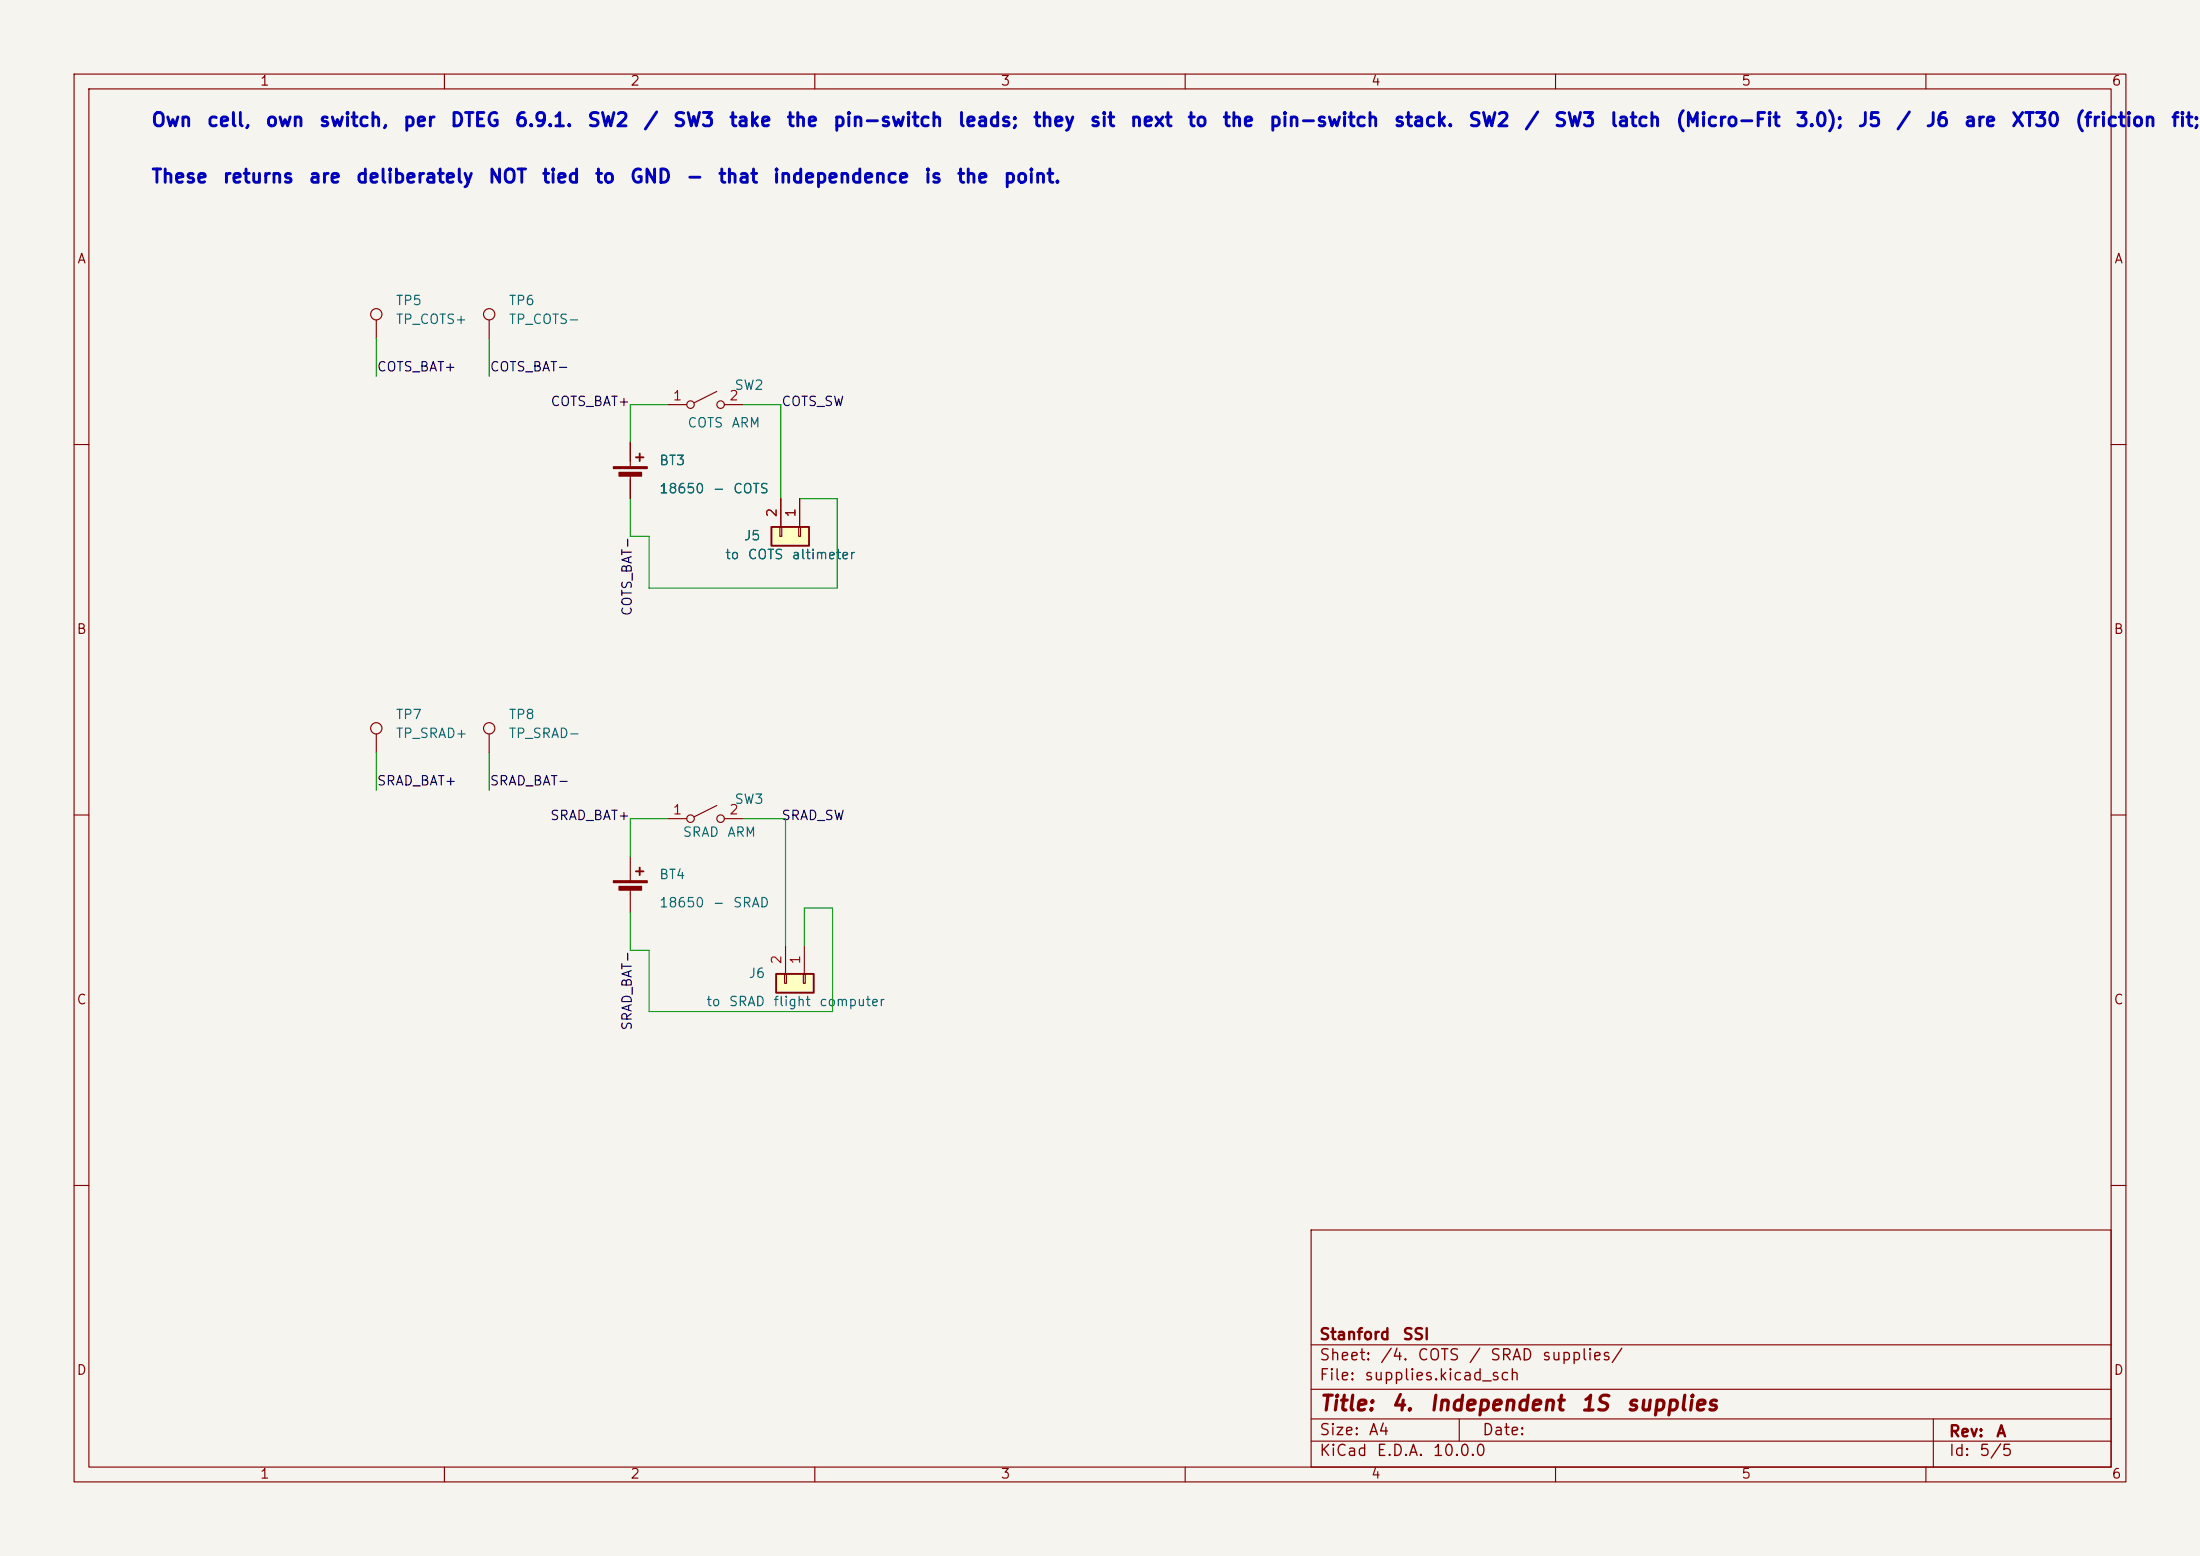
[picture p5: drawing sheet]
(kicad_sch
 (version 20260306)
 (generator "eeschema")
 (generator_version "10.0")
 (paper "A4")
 (title_block
  (title "4. Independent 1S supplies")
  (rev "A")
  (company "Stanford SSI"))
 (lib_symbols
  (symbol "Connector:TestPoint"
   (pin_numbers (hide yes))
   (pin_names
    (offset 0.762) (hide yes)) (exclude_from_sim no) (in_bom yes) (on_board yes)
   (in_pos_files yes)
   (duplicate_pin_numbers_are_jumpers no)
   (property "Reference" "TP" (at 0 6.858 0) (show_name no) (do_not_autoplace no) (effects (font (size 1.27 1.27))))
   (property "Value" "TestPoint" (at 0 5.08 0) (show_name no) (do_not_autoplace no) (effects (font (size 1.27 1.27))))
   (property "Footprint" "" (at 5.08 0 0) (show_name no) (do_not_autoplace no) (hide yes) (effects (font (size 1.27 1.27))))
   (property "Datasheet" "" (at 5.08 0 0) (show_name no) (do_not_autoplace no) (hide yes) (effects (font (size 1.27 1.27))))
   (property "Description" "test point" (at 0 0 0) (show_name no) (do_not_autoplace no) (hide yes) (effects (font (size 1.27 1.27))))
   (symbol "TestPoint_0_1"
    (circle (center 0 3.302) (radius 0.762) (stroke (width 0) (type default)) (fill (type none))))
   (symbol "TestPoint_1_1"
    (pin passive line (at 0 0 90) (length 2.54) (name "1" (effects (font (size 1.27 1.27)))) (number "1" (effects (font (size 1.27 1.27))))))
   (embedded_fonts no))
  (symbol "Connector_Generic:Conn_01x02"
   (pin_names
    (offset 1.016) (hide yes)) (exclude_from_sim no) (in_bom yes) (on_board yes)
   (in_pos_files yes)
   (duplicate_pin_numbers_are_jumpers no)
   (property "Reference" "J" (at 0 2.54 0) (show_name no) (do_not_autoplace no) (effects (font (size 1.27 1.27))))
   (property "Value" "Conn_01x02" (at 0 -5.08 0) (show_name no) (do_not_autoplace no) (effects (font (size 1.27 1.27))))
   (property "Footprint" "" (at 0 0 0) (show_name no) (do_not_autoplace no) (hide yes) (effects (font (size 1.27 1.27))))
   (property "Datasheet" "" (at 0 0 0) (show_name no) (do_not_autoplace no) (hide yes) (effects (font (size 1.27 1.27))))
   (property "Description" "Generic connector, single row, 01x02, script generated (kicad-library-utils/schlib/autogen/connector/)" (at 0 0 0) (show_name no) (do_not_autoplace no) (hide yes) (effects (font (size 1.27 1.27))))
   (symbol "Conn_01x02_1_1"
    (rectangle (start -1.27 1.27) (end 1.27 -3.81) (stroke (width 0.254) (type default)) (fill (type background)))
    (rectangle (start -1.27 0.127) (end 0 -0.127) (stroke (width 0.1524) (type default)) (fill (type none)))
    (rectangle (start -1.27 -2.413) (end 0 -2.667) (stroke (width 0.1524) (type default)) (fill (type none)))
    (pin passive line (at -5.08 0 0) (length 3.81) (name "Pin_1" (effects (font (size 1.27 1.27)))) (number "1" (effects (font (size 1.27 1.27)))))
    (pin passive line (at -5.08 -2.54 0) (length 3.81) (name "Pin_2" (effects (font (size 1.27 1.27)))) (number "2" (effects (font (size 1.27 1.27))))))
   (embedded_fonts no))
  (symbol "Device:Battery_Cell"
   (pin_numbers (hide yes))
   (pin_names
    (offset 0) (hide yes)) (exclude_from_sim no) (in_bom yes) (on_board yes)
   (in_pos_files yes)
   (duplicate_pin_numbers_are_jumpers no)
   (property "Reference" "BT" (at 2.54 2.54 0) (show_name no) (do_not_autoplace no) (effects (font (size 1.27 1.27)) (justify left)))
   (property "Value" "Battery_Cell" (at 2.54 0 0) (show_name no) (do_not_autoplace no) (effects (font (size 1.27 1.27)) (justify left)))
   (property "Footprint" "" (at 0 1.524 90) (show_name no) (do_not_autoplace no) (hide yes) (effects (font (size 1.27 1.27))))
   (property "Datasheet" "" (at 0 1.524 90) (show_name no) (do_not_autoplace no) (hide yes) (effects (font (size 1.27 1.27))))
   (property "Description" "Single-cell battery" (at 0 0 0) (show_name no) (do_not_autoplace no) (hide yes) (effects (font (size 1.27 1.27))))
   (property "Sim.Device" "V" (at 0 0 0) (show_name no) (do_not_autoplace no) (hide yes) (effects (font (size 1.27 1.27))))
   (property "Sim.Type" "DC" (at 0 0 0) (show_name no) (do_not_autoplace no) (hide yes) (effects (font (size 1.27 1.27))))
   (property "Sim.Pins" "1=+ 2=-" (at 0 0 0) (show_name no) (do_not_autoplace no) (hide yes) (effects (font (size 1.27 1.27))))
   (symbol "Battery_Cell_0_1"
    (rectangle (start -2.286 1.778) (end 2.286 1.524) (stroke (width 0) (type default)) (fill (type outline)))
    (rectangle (start -1.524 1.016) (end 1.524 0.508) (stroke (width 0) (type default)) (fill (type outline)))
    (polyline (pts (xy 0 1.778) (xy 0 2.54)) (stroke (width 0) (type default)) (fill (type none)))
    (polyline (pts (xy 0 0.762) (xy 0 0)) (stroke (width 0) (type default)) (fill (type none)))
    (polyline (pts (xy 0.762 3.048) (xy 1.778 3.048)) (stroke (width 0.254) (type default)) (fill (type none)))
    (polyline (pts (xy 1.27 3.556) (xy 1.27 2.54)) (stroke (width 0.254) (type default)) (fill (type none))))
   (symbol "Battery_Cell_1_1"
    (pin passive line (at 0 5.08 270) (length 2.54) (name "+" (effects (font (size 1.27 1.27)))) (number "1" (effects (font (size 1.27 1.27)))))
    (pin passive line (at 0 -2.54 90) (length 2.54) (name "-" (effects (font (size 1.27 1.27)))) (number "2" (effects (font (size 1.27 1.27))))))
   (embedded_fonts no))
  (symbol "Switch:SW_SPST"
   (pin_names
    (offset 0) (hide yes)) (exclude_from_sim no) (in_bom yes) (on_board yes)
   (in_pos_files yes)
   (duplicate_pin_numbers_are_jumpers no)
   (property "Reference" "SW" (at 0 3.175 0) (show_name no) (do_not_autoplace no) (effects (font (size 1.27 1.27))))
   (property "Value" "SW_SPST" (at 0 -2.54 0) (show_name no) (do_not_autoplace no) (effects (font (size 1.27 1.27))))
   (property "Footprint" "" (at 0 0 0) (show_name no) (do_not_autoplace no) (hide yes) (effects (font (size 1.27 1.27))))
   (property "Datasheet" "" (at 0 0 0) (show_name no) (do_not_autoplace no) (hide yes) (effects (font (size 1.27 1.27))))
   (property "Description" "Single Pole Single Throw (SPST) switch" (at 0 0 0) (show_name no) (do_not_autoplace no) (hide yes) (effects (font (size 1.27 1.27))))
   (symbol "SW_SPST_0_0"
    (circle (center -2.032 0) (radius 0.508) (stroke (width 0) (type default)) (fill (type none)))
    (polyline (pts (xy -1.524 0.254) (xy 1.524 1.778)) (stroke (width 0) (type default)) (fill (type none)))
    (circle (center 2.032 0) (radius 0.508) (stroke (width 0) (type default)) (fill (type none))))
   (symbol "SW_SPST_1_1"
    (pin passive line (at -5.08 0 0) (length 2.54) (name "A" (effects (font (size 1.27 1.27)))) (number "1" (effects (font (size 1.27 1.27)))))
    (pin passive line (at 5.08 0 180) (length 2.54) (name "B" (effects (font (size 1.27 1.27)))) (number "2" (effects (font (size 1.27 1.27))))))
   (embedded_fonts no)))
 (text "Own cell, own switch, per DTEG 6.9.1. SW2 / SW3 take the pin-switch leads; they sit next to the pin-switch stack. SW2 / SW3 latch (Micro-Fit 3.0); J5 / J6 are XT30 (friction fit; pin 1 = -, pin 2 = +)."
  (exclude_from_sim no)
  (at 20.32 17.78 0)
  (effects (font (size 1.8 1.8)
    (bold yes)) (justify left bottom)))
 (text "These returns are deliberately NOT tied to GND - that independence is the point."
  (exclude_from_sim no)
  (at 20.32 25.4 0)
  (effects (font (size 1.8 1.8)
    (bold yes)) (justify left bottom)))
 (wire
  (pts (xy 113.03 79.375) (xy 87.63 79.375))
  (stroke (width 0) (type default)))
 (wire
  (pts (xy 87.63 128.27) (xy 85.09 128.27))
  (stroke (width 0) (type default)))
 (wire
  (pts (xy 85.09 59.69) (xy 85.09 54.61))
  (stroke (width 0) (type default)))
 (wire
  (pts (xy 85.09 123.19) (xy 85.09 128.27))
  (stroke (width 0) (type default)))
 (wire
  (pts (xy 108.585 122.555) (xy 112.395 122.555))
  (stroke (width 0) (type default)))
 (wire
  (pts (xy 108.585 127.635) (xy 108.585 122.555))
  (stroke (width 0) (type default)))
 (wire
  (pts (xy 87.63 136.525) (xy 87.63 128.27))
  (stroke (width 0) (type default)))
 (wire
  (pts (xy 105.41 54.61) (xy 105.41 67.31))
  (stroke (width 0) (type default)))
 (wire
  (pts (xy 107.95 67.31) (xy 113.03 67.31))
  (stroke (width 0) (type default)))
 (wire
  (pts (xy 100.33 54.61) (xy 105.41 54.61))
  (stroke (width 0) (type default)))
 (wire
  (pts (xy 87.63 72.39) (xy 85.09 72.39))
  (stroke (width 0) (type default)))
 (wire
  (pts (xy 112.395 122.555) (xy 112.395 136.525))
  (stroke (width 0) (type default)))
 (wire
  (pts (xy 85.09 115.57) (xy 85.09 110.49))
  (stroke (width 0) (type default)))
 (wire
  (pts (xy 112.395 136.525) (xy 87.63 136.525))
  (stroke (width 0) (type default)))
 (wire
  (pts (xy 87.63 79.375) (xy 87.63 72.39))
  (stroke (width 0) (type default)))
 (wire
  (pts (xy 106.045 110.49) (xy 106.045 127.635))
  (stroke (width 0) (type default)))
 (wire
  (pts (xy 90.17 54.61) (xy 85.09 54.61))
  (stroke (width 0) (type default)))
 (wire
  (pts (xy 113.03 67.31) (xy 113.03 79.375))
  (stroke (width 0) (type default)))
 (wire
  (pts (xy 100.33 110.49) (xy 106.045 110.49))
  (stroke (width 0) (type default)))
 (wire
  (pts (xy 90.17 110.49) (xy 85.09 110.49))
  (stroke (width 0) (type default)))
 (wire
  (pts (xy 85.09 67.31) (xy 85.09 72.39))
  (stroke (width 0) (type default)))
 (label "COTS_BAT+"
  (at 85.09 54.61 180)
  (effects (font (size 1.27 1.27)) (justify right)))
 (label "SRAD_BAT-"
  (at 85.09 128.27 270)
  (effects (font (size 1.27 1.27)) (justify right)))
 (label "SRAD_SW"
  (at 105.41 110.49 0)
  (effects (font (size 1.27 1.27)) (justify left)))
 (label "COTS_BAT-"
  (at 85.09 72.39 270)
  (effects (font (size 1.27 1.27)) (justify right)))
 (label "SRAD_BAT+"
  (at 85.09 110.49 180)
  (effects (font (size 1.27 1.27)) (justify right)))
 (label "COTS_SW"
  (at 105.41 54.61 0)
  (effects (font (size 1.27 1.27)) (justify left)))
 (symbol
  (lib_id "Connector_Generic:Conn_01x02")
  (at 107.95 72.39 270)
  (unit 1)
  (body_style 1)
  (exclude_from_sim no)
  (in_bom yes)
  (on_board yes)
  (in_pos_files yes)
  (dnp no)
  (property "Reference" "J5" (at 100.33 72.39 90) (show_name no) (do_not_autoplace no) (effects (font (size 1.27 1.27)) (justify left)))
  (property "Value" "to COTS altimeter" (at 97.79 74.93 90) (show_name no) (do_not_autoplace no) (effects (font (size 1.27 1.27)) (justify left)))
  (property "Footprint" "battery_pcb:AMASS_XT30UPB-F_1x02_P5.0mm_Vertical" (at 107.95 72.39 0) (hide yes) (show_name no) (do_not_autoplace no) (effects (font (size 1.27 1.27))))
  (property "Datasheet" "" (at 107.95 72.39 0) (hide yes) (show_name no) (do_not_autoplace no) (effects (font (size 1.27 1.27))))
  (property "Description" "" (at 107.95 72.39 0) (show_name no) (do_not_autoplace no) (effects (font (size 1.27 1.27))))
  (property "Manufacturer" "AMASS" (at 107.95 72.39 0) (hide yes) (show_name no) (do_not_autoplace no) (effects (font (size 1.27 1.27))))
  (property "MPN" "XT30UPB-F" (at 107.95 72.39 0) (hide yes) (show_name no) (do_not_autoplace no) (effects (font (size 1.27 1.27))))
  (pin "1")
  (pin "2")
    (property "MPN" "XT30UPB-M" (at 0 0 0) (effects (font (size 1.27 1.27)) (hide yes))))
 (symbol
  (lib_id "Connector_Generic:Conn_01x02")
  (at 108.585 132.715 270)
  (unit 1)
  (body_style 1)
  (exclude_from_sim no)
  (in_bom yes)
  (on_board yes)
  (in_pos_files yes)
  (dnp no)
  (property "Reference" "J6" (at 100.965 131.445 90) (show_name no) (do_not_autoplace no) (effects (font (size 1.27 1.27)) (justify left)))
  (property "Value" "to SRAD flight computer" (at 95.25 135.255 90) (show_name no) (do_not_autoplace no) (effects (font (size 1.27 1.27)) (justify left)))
  (property "Footprint" "battery_pcb:AMASS_XT30UPB-F_1x02_P5.0mm_Vertical" (at 108.585 132.715 0) (hide yes) (show_name no) (do_not_autoplace no) (effects (font (size 1.27 1.27))))
  (property "Datasheet" "" (at 108.585 132.715 0) (hide yes) (show_name no) (do_not_autoplace no) (effects (font (size 1.27 1.27))))
  (property "Description" "" (at 108.585 132.715 0) (show_name no) (do_not_autoplace no) (effects (font (size 1.27 1.27))))
  (property "Manufacturer" "AMASS" (at 108.585 132.715 0) (hide yes) (show_name no) (do_not_autoplace no) (effects (font (size 1.27 1.27))))
  (property "MPN" "XT30UPB-F" (at 108.585 132.715 0) (hide yes) (show_name no) (do_not_autoplace no) (effects (font (size 1.27 1.27))))
  (pin "1")
  (pin "2")
    (property "MPN" "XT30UPB-M" (at 0 0 0) (effects (font (size 1.27 1.27)) (hide yes))))
 (symbol
  (lib_id "Switch:SW_SPST")
  (at 95.25 110.49 0)
  (unit 1)
  (body_style 1)
  (exclude_from_sim no)
  (in_bom yes)
  (on_board yes)
  (in_pos_files yes)
  (dnp no)
  (property "Reference" "SW3" (at 99.06 107.95 0) (show_name no) (do_not_autoplace no) (effects (font (size 1.27 1.27)) (justify left)))
  (property "Value" "SRAD ARM" (at 92.075 112.395 0) (show_name no) (do_not_autoplace no) (effects (font (size 1.27 1.27)) (justify left)))
  (property "Footprint" "battery_pcb:Molex_Micro-Fit_3.0_43650-0215_1x02_P3.00mm_Vertical" (at 95.25 110.49 0) (hide yes) (show_name no) (do_not_autoplace no) (effects (font (size 1.27 1.27))))
  (property "Datasheet" "" (at 95.25 110.49 0) (hide yes) (show_name no) (do_not_autoplace no) (effects (font (size 1.27 1.27))))
  (property "Description" "" (at 95.25 110.49 0) (show_name no) (do_not_autoplace no) (effects (font (size 1.27 1.27))))
  (property "Manufacturer" "Molex" (at 95.25 110.49 0) (hide yes) (show_name no) (do_not_autoplace no) (effects (font (size 1.27 1.27))))
  (property "MPN" "0436500215" (at 95.25 110.49 0) (hide yes) (show_name no) (do_not_autoplace no) (effects (font (size 1.27 1.27))))
  (pin "1")
  (pin "2"))
 (symbol
  (lib_id "Device:Battery_Cell")
  (at 85.09 120.65 0)
  (unit 1)
  (body_style 1)
  (exclude_from_sim no)
  (in_bom yes)
  (on_board yes)
  (in_pos_files yes)
  (dnp no)
  (fields_autoplaced yes)
  (property "Reference" "BT4" (at 88.9 118.11 0) (show_name no) (do_not_autoplace no) (effects (font (size 1.27 1.27)) (justify left)))
  (property "Value" "18650 - SRAD" (at 88.9 121.92 0) (show_name no) (do_not_autoplace no) (effects (font (size 1.27 1.27)) (justify left)))
  (property "Footprint" "battery_pcb:BatteryHolder_Keystone_1042_1x18650" (at 85.09 120.65 0) (hide yes) (show_name no) (do_not_autoplace no) (effects (font (size 1.27 1.27))))
  (property "Datasheet" "" (at 85.09 120.65 0) (hide yes) (show_name no) (do_not_autoplace no) (effects (font (size 1.27 1.27))))
  (property "Description" "" (at 85.09 120.65 0) (show_name no) (do_not_autoplace no) (effects (font (size 1.27 1.27))))
  (property "Manufacturer" "Keystone Electronics" (at 85.09 120.65 0) (hide yes) (show_name no) (do_not_autoplace no) (effects (font (size 1.27 1.27))))
  (property "MPN" "1042" (at 85.09 120.65 0) (hide yes) (show_name no) (do_not_autoplace no) (effects (font (size 1.27 1.27))))
  (pin "1")
  (pin "2"))
 (symbol
  (lib_id "Device:Battery_Cell")
  (at 85.09 64.77 0)
  (unit 1)
  (body_style 1)
  (exclude_from_sim no)
  (in_bom yes)
  (on_board yes)
  (in_pos_files yes)
  (dnp no)
  (fields_autoplaced yes)
  (property "Reference" "BT3" (at 88.9 62.23 0) (show_name no) (do_not_autoplace no) (effects (font (size 1.27 1.27)) (justify left)))
  (property "Value" "18650 - COTS" (at 88.9 66.04 0) (show_name no) (do_not_autoplace no) (effects (font (size 1.27 1.27)) (justify left)))
  (property "Footprint" "battery_pcb:BatteryHolder_Keystone_1042_1x18650" (at 85.09 64.77 0) (hide yes) (show_name no) (do_not_autoplace no) (effects (font (size 1.27 1.27))))
  (property "Datasheet" "" (at 85.09 64.77 0) (hide yes) (show_name no) (do_not_autoplace no) (effects (font (size 1.27 1.27))))
  (property "Description" "" (at 85.09 64.77 0) (show_name no) (do_not_autoplace no) (effects (font (size 1.27 1.27))))
  (property "Manufacturer" "Keystone Electronics" (at 85.09 64.77 0) (hide yes) (show_name no) (do_not_autoplace no) (effects (font (size 1.27 1.27))))
  (property "MPN" "1042" (at 85.09 64.77 0) (hide yes) (show_name no) (do_not_autoplace no) (effects (font (size 1.27 1.27))))
  (pin "1")
  (pin "2"))
 (symbol
  (lib_id "Switch:SW_SPST")
  (at 95.25 54.61 0)
  (unit 1)
  (body_style 1)
  (exclude_from_sim no)
  (in_bom yes)
  (on_board yes)
  (in_pos_files yes)
  (dnp no)
  (property "Reference" "SW2" (at 99.06 52.07 0) (show_name no) (do_not_autoplace no) (effects (font (size 1.27 1.27)) (justify left)))
  (property "Value" "COTS ARM" (at 92.71 57.15 0) (show_name no) (do_not_autoplace no) (effects (font (size 1.27 1.27)) (justify left)))
  (property "Footprint" "battery_pcb:Molex_Micro-Fit_3.0_43650-0215_1x02_P3.00mm_Vertical" (at 95.25 54.61 0) (hide yes) (show_name no) (do_not_autoplace no) (effects (font (size 1.27 1.27))))
  (property "Datasheet" "" (at 95.25 54.61 0) (hide yes) (show_name no) (do_not_autoplace no) (effects (font (size 1.27 1.27))))
  (property "Description" "" (at 95.25 54.61 0) (show_name no) (do_not_autoplace no) (effects (font (size 1.27 1.27))))
  (property "Manufacturer" "Molex" (at 95.25 54.61 0) (hide yes) (show_name no) (do_not_autoplace no) (effects (font (size 1.27 1.27))))
  (property "MPN" "0436500215" (at 95.25 54.61 0) (hide yes) (show_name no) (do_not_autoplace no) (effects (font (size 1.27 1.27))))
  (pin "1")
  (pin "2"))
 (symbol
  (lib_id "Connector:TestPoint")
  (at 50.80 45.72 0)
  (unit 1)
  (exclude_from_sim no)
  (in_bom no)
  (on_board yes)
  (dnp no)
  (property "Reference" "TP5" (at 53.34 40.64 0) (effects (font (size 1.27 1.27)) (justify left)))
  (property "Value" "TP_COTS+" (at 53.34 43.18 0) (effects (font (size 1.27 1.27)) (justify left)))
  (property "Footprint" "TestPoint:TestPoint_THTPad_D2.0mm_Drill1.0mm" (at 50.80 45.72 0) (effects (font (size 1.27 1.27)) (hide yes)))
  (property "Datasheet" "" (at 50.80 45.72 0) (effects (font (size 1.27 1.27)) (hide yes)))
  (property "Description" "Bench test point" (at 50.80 45.72 0) (effects (font (size 1.27 1.27)) (hide yes)))
  (pin "1"))
 (wire
  (pts (xy 50.80 45.72) (xy 50.80 50.80))
  (stroke (width 0) (type default)))
 (label "COTS_BAT+"
  (at 50.80 50.80 0)
  (fields_autoplaced yes)
  (effects (font (size 1.27 1.27)) (justify left bottom)))
 (symbol
  (lib_id "Connector:TestPoint")
  (at 66.04 45.72 0)
  (unit 1)
  (exclude_from_sim no)
  (in_bom no)
  (on_board yes)
  (dnp no)
  (property "Reference" "TP6" (at 68.58 40.64 0) (effects (font (size 1.27 1.27)) (justify left)))
  (property "Value" "TP_COTS-" (at 68.58 43.18 0) (effects (font (size 1.27 1.27)) (justify left)))
  (property "Footprint" "TestPoint:TestPoint_THTPad_D2.0mm_Drill1.0mm" (at 66.04 45.72 0) (effects (font (size 1.27 1.27)) (hide yes)))
  (property "Datasheet" "" (at 66.04 45.72 0) (effects (font (size 1.27 1.27)) (hide yes)))
  (property "Description" "Bench test point" (at 66.04 45.72 0) (effects (font (size 1.27 1.27)) (hide yes)))
  (pin "1"))
 (wire
  (pts (xy 66.04 45.72) (xy 66.04 50.80))
  (stroke (width 0) (type default)))
 (label "COTS_BAT-"
  (at 66.04 50.80 0)
  (fields_autoplaced yes)
  (effects (font (size 1.27 1.27)) (justify left bottom)))
 (symbol
  (lib_id "Connector:TestPoint")
  (at 50.80 101.60 0)
  (unit 1)
  (exclude_from_sim no)
  (in_bom no)
  (on_board yes)
  (dnp no)
  (property "Reference" "TP7" (at 53.34 96.52 0) (effects (font (size 1.27 1.27)) (justify left)))
  (property "Value" "TP_SRAD+" (at 53.34 99.06 0) (effects (font (size 1.27 1.27)) (justify left)))
  (property "Footprint" "TestPoint:TestPoint_THTPad_D2.0mm_Drill1.0mm" (at 50.80 101.60 0) (effects (font (size 1.27 1.27)) (hide yes)))
  (property "Datasheet" "" (at 50.80 101.60 0) (effects (font (size 1.27 1.27)) (hide yes)))
  (property "Description" "Bench test point" (at 50.80 101.60 0) (effects (font (size 1.27 1.27)) (hide yes)))
  (pin "1"))
 (wire
  (pts (xy 50.80 101.60) (xy 50.80 106.68))
  (stroke (width 0) (type default)))
 (label "SRAD_BAT+"
  (at 50.80 106.68 0)
  (fields_autoplaced yes)
  (effects (font (size 1.27 1.27)) (justify left bottom)))
 (symbol
  (lib_id "Connector:TestPoint")
  (at 66.04 101.60 0)
  (unit 1)
  (exclude_from_sim no)
  (in_bom no)
  (on_board yes)
  (dnp no)
  (property "Reference" "TP8" (at 68.58 96.52 0) (effects (font (size 1.27 1.27)) (justify left)))
  (property "Value" "TP_SRAD-" (at 68.58 99.06 0) (effects (font (size 1.27 1.27)) (justify left)))
  (property "Footprint" "TestPoint:TestPoint_THTPad_D2.0mm_Drill1.0mm" (at 66.04 101.60 0) (effects (font (size 1.27 1.27)) (hide yes)))
  (property "Datasheet" "" (at 66.04 101.60 0) (effects (font (size 1.27 1.27)) (hide yes)))
  (property "Description" "Bench test point" (at 66.04 101.60 0) (effects (font (size 1.27 1.27)) (hide yes)))
  (pin "1"))
 (wire
  (pts (xy 66.04 101.60) (xy 66.04 106.68))
  (stroke (width 0) (type default)))
 (label "SRAD_BAT-"
  (at 66.04 106.68 0)
  (fields_autoplaced yes)
  (effects (font (size 1.27 1.27)) (justify left bottom))))
